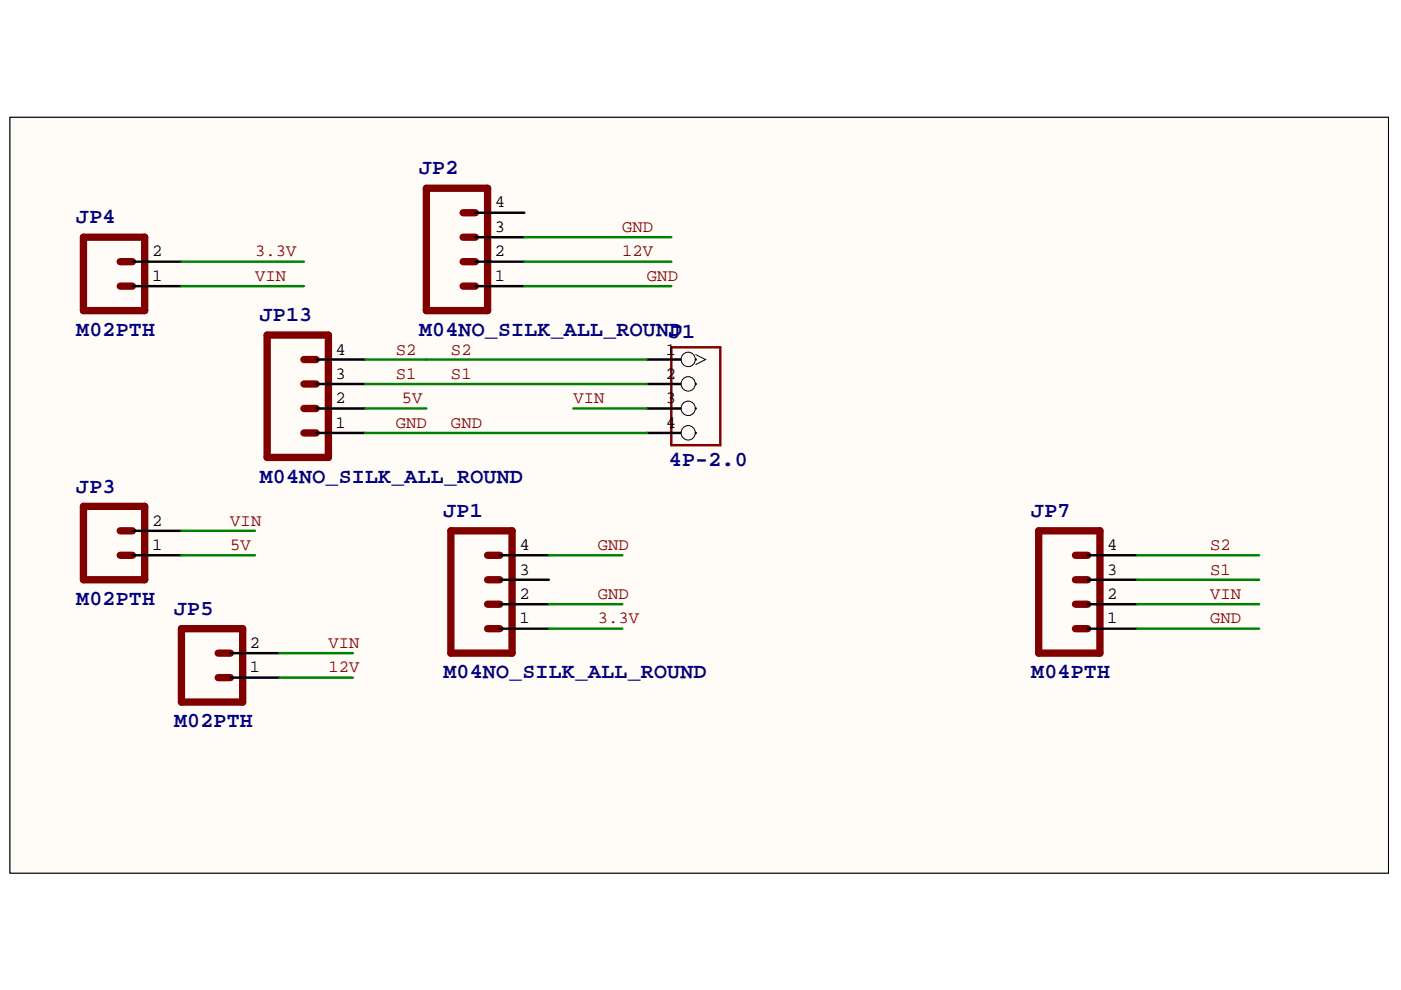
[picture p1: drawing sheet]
<?xml version="1.0" encoding="utf-8"?>
<!DOCTYPE eagle SYSTEM "eagle.dtd">
<!--
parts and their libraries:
SparkFun-Connectors: Licensing: Creative Commons ShareAlike 4.0 International - https://creativecommons.org/licenses/by-sa/4.0
-->
<eagle version="7.5.0">
<drawing>
<settings>
<setting alwaysvectorfont="no"/>
<setting verticaltext="up"/>
</settings>
<grid distance="0.1" unitdist="inch" unit="inch" style="lines" multiple="1" display="no" altdistance="0.01" altunitdist="inch" altunit="inch"/>
<schematic xreflabel="%F%N/%S.%C%R" xrefpart="/%S.%C%R">
<libraries>
<library name="SparkFun-Connectors">
<symbols>
<symbol name="M04">
<wire x1="1.27" y1="-5.08" x2="-5.08" y2="-5.08" width="0.4064" layer="94"/>
<wire x1="-1.27" y1="2.54" x2="0" y2="2.54" width="0.6096" layer="94"/>
<wire x1="-1.27" y1="0" x2="0" y2="0" width="0.6096" layer="94"/>
<wire x1="-1.27" y1="-2.54" x2="0" y2="-2.54" width="0.6096" layer="94"/>
<wire x1="-5.08" y1="7.62" x2="-5.08" y2="-5.08" width="0.4064" layer="94"/>
<wire x1="1.27" y1="-5.08" x2="1.27" y2="7.62" width="0.4064" layer="94"/>
<wire x1="-5.08" y1="7.62" x2="1.27" y2="7.62" width="0.4064" layer="94"/>
<wire x1="-1.27" y1="5.08" x2="0" y2="5.08" width="0.6096" layer="94"/>
<text x="-5.08" y="-7.62" size="1.778" layer="96">&gt;VALUE</text>
<text x="-5.08" y="8.382" size="1.778" layer="95">&gt;NAME</text>
<pin name="1" x="5.08" y="-2.54" visible="pad" length="middle" direction="pas" swaplevel="1" rot="R180"/>
<pin name="2" x="5.08" y="0" visible="pad" length="middle" direction="pas" swaplevel="1" rot="R180"/>
<pin name="3" x="5.08" y="2.54" visible="pad" length="middle" direction="pas" swaplevel="1" rot="R180"/>
<pin name="4" x="5.08" y="5.08" visible="pad" length="middle" direction="pas" swaplevel="1" rot="R180"/>
</symbol>
<symbol name="M02">
<wire x1="3.81" y1="-2.54" x2="-2.54" y2="-2.54" width="0.4064" layer="94"/>
<wire x1="1.27" y1="2.54" x2="2.54" y2="2.54" width="0.6096" layer="94"/>
<wire x1="1.27" y1="0" x2="2.54" y2="0" width="0.6096" layer="94"/>
<wire x1="-2.54" y1="5.08" x2="-2.54" y2="-2.54" width="0.4064" layer="94"/>
<wire x1="3.81" y1="-2.54" x2="3.81" y2="5.08" width="0.4064" layer="94"/>
<wire x1="-2.54" y1="5.08" x2="3.81" y2="5.08" width="0.4064" layer="94"/>
<text x="-2.54" y="-5.08" size="1.778" layer="96">&gt;VALUE</text>
<text x="-2.54" y="5.842" size="1.778" layer="95">&gt;NAME</text>
<pin name="1" x="7.62" y="0" visible="pad" length="middle" direction="pas" swaplevel="1" rot="R180"/>
<pin name="2" x="7.62" y="2.54" visible="pad" length="middle" direction="pas" swaplevel="1" rot="R180"/>
</symbol>
</symbols>
<devicesets>
<deviceset name="M04" prefix="JP" uservalue="yes">
<gates>
<gate name="G$1" symbol="M04" x="-2.54" y="0"/>
</gates>
<devices>
<device name="PTH" package="1X04">
<connects>
<connect gate="G$1" pin="1" pad="1"/>
<connect gate="G$1" pin="2" pad="2"/>
<connect gate="G$1" pin="3" pad="3"/>
<connect gate="G$1" pin="4" pad="4"/>
</connects>
<technologies>
<technology name=""/>
</technologies>
</device>
<device name="POLAR" package="MOLEX-1X4">
<connects>
<connect gate="G$1" pin="1" pad="1"/>
<connect gate="G$1" pin="2" pad="2"/>
<connect gate="G$1" pin="3" pad="3"/>
<connect gate="G$1" pin="4" pad="4"/>
</connects>
<technologies>
<technology name=""/>
</technologies>
</device>
<device name="SCREW" package="SCREWTERMINAL-3.5MM-4">
<connects>
<connect gate="G$1" pin="1" pad="1"/>
<connect gate="G$1" pin="2" pad="2"/>
<connect gate="G$1" pin="3" pad="3"/>
<connect gate="G$1" pin="4" pad="4"/>
</connects>
<technologies>
<technology name="">
<attribute name="PROD_ID" value="Combine 2x8399" constant="no"/>
</technology>
</technologies>
</device>
<device name="1.27MM" package="1X04-1.27MM">
<connects>
<connect gate="G$1" pin="1" pad="1"/>
<connect gate="G$1" pin="2" pad="2"/>
<connect gate="G$1" pin="3" pad="3"/>
<connect gate="G$1" pin="4" pad="4"/>
</connects>
<technologies>
<technology name=""/>
</technologies>
</device>
<device name="LOCK" package="1X04_LOCK">
<connects>
<connect gate="G$1" pin="1" pad="1"/>
<connect gate="G$1" pin="2" pad="2"/>
<connect gate="G$1" pin="3" pad="3"/>
<connect gate="G$1" pin="4" pad="4"/>
</connects>
<technologies>
<technology name=""/>
</technologies>
</device>
<device name="LOCK_LONGPADS" package="1X04_LOCK_LONGPADS">
<connects>
<connect gate="G$1" pin="1" pad="1"/>
<connect gate="G$1" pin="2" pad="2"/>
<connect gate="G$1" pin="3" pad="3"/>
<connect gate="G$1" pin="4" pad="4"/>
</connects>
<technologies>
<technology name=""/>
</technologies>
</device>
<device name="POLAR_LOCK" package="MOLEX-1X4_LOCK">
<connects>
<connect gate="G$1" pin="1" pad="1"/>
<connect gate="G$1" pin="2" pad="2"/>
<connect gate="G$1" pin="3" pad="3"/>
<connect gate="G$1" pin="4" pad="4"/>
</connects>
<technologies>
<technology name=""/>
</technologies>
</device>
<device name="SMD" package="1X04-SMD">
<connects>
<connect gate="G$1" pin="1" pad="1"/>
<connect gate="G$1" pin="2" pad="2"/>
<connect gate="G$1" pin="3" pad="3"/>
<connect gate="G$1" pin="4" pad="4"/>
</connects>
<technologies>
<technology name=""/>
</technologies>
</device>
<device name="LONGPADS" package="1X04_LONGPADS">
<connects>
<connect gate="G$1" pin="1" pad="1"/>
<connect gate="G$1" pin="2" pad="2"/>
<connect gate="G$1" pin="3" pad="3"/>
<connect gate="G$1" pin="4" pad="4"/>
</connects>
<technologies>
<technology name=""/>
</technologies>
</device>
<device name="1X04_NO_SILK" package="1X04_NO_SILK">
<connects>
<connect gate="G$1" pin="1" pad="1"/>
<connect gate="G$1" pin="2" pad="2"/>
<connect gate="G$1" pin="3" pad="3"/>
<connect gate="G$1" pin="4" pad="4"/>
</connects>
<technologies>
<technology name=""/>
</technologies>
</device>
<device name="JST-PTH" package="JST-4-PTH">
<connects>
<connect gate="G$1" pin="1" pad="1"/>
<connect gate="G$1" pin="2" pad="2"/>
<connect gate="G$1" pin="3" pad="3"/>
<connect gate="G$1" pin="4" pad="4"/>
</connects>
<technologies>
<technology name="">
<attribute name="SKU" value="PRT-09916" constant="no"/>
</technology>
</technologies>
</device>
<device name="SCREW_LOCK" package="SCREWTERMINAL-3.5MM-4_LOCK">
<connects>
<connect gate="G$1" pin="1" pad="1"/>
<connect gate="G$1" pin="2" pad="2"/>
<connect gate="G$1" pin="3" pad="3"/>
<connect gate="G$1" pin="4" pad="4"/>
</connects>
<technologies>
<technology name=""/>
</technologies>
</device>
<device name="SMD2" package="1X04-1MM-RA">
<connects>
<connect gate="G$1" pin="1" pad="1"/>
<connect gate="G$1" pin="2" pad="2"/>
<connect gate="G$1" pin="3" pad="3"/>
<connect gate="G$1" pin="4" pad="4"/>
</connects>
<technologies>
<technology name=""/>
</technologies>
</device>
<device name="SMD_STRAIGHT_COMBO" package="1X04_SMD_STRAIGHT_COMBO">
<connects>
<connect gate="G$1" pin="1" pad="1"/>
<connect gate="G$1" pin="2" pad="2"/>
<connect gate="G$1" pin="3" pad="3"/>
<connect gate="G$1" pin="4" pad="4"/>
</connects>
<technologies>
<technology name="">
<attribute name="PROD_ID" value="CONN-08511"/>
<attribute name="VALUE" value="1X04_SMD_STRAIGHT_COMBO"/>
</technology>
</technologies>
</device>
<device name="SMD_LONG" package="1X04-SMD_LONG">
<connects>
<connect gate="G$1" pin="1" pad="1"/>
<connect gate="G$1" pin="2" pad="2"/>
<connect gate="G$1" pin="3" pad="3"/>
<connect gate="G$1" pin="4" pad="4"/>
</connects>
<technologies>
<technology name=""/>
</technologies>
</device>
<device name="JST-PTH-VERT" package="JST-4-PTH-VERT">
<connects>
<connect gate="G$1" pin="1" pad="1"/>
<connect gate="G$1" pin="2" pad="2"/>
<connect gate="G$1" pin="3" pad="3"/>
<connect gate="G$1" pin="4" pad="4"/>
</connects>
<technologies>
<technology name=""/>
</technologies>
</device>
<device name="SMD_RA_FEMALE" package="1X04_SMD_RA_FEMALE">
<connects>
<connect gate="G$1" pin="1" pad="1"/>
<connect gate="G$1" pin="2" pad="2"/>
<connect gate="G$1" pin="3" pad="3"/>
<connect gate="G$1" pin="4" pad="4"/>
</connects>
<technologies>
<technology name=""/>
</technologies>
</device>
<device name="JST" package="1X04-1.5MM_JST">
<connects>
<connect gate="G$1" pin="1" pad="1"/>
<connect gate="G$1" pin="2" pad="2"/>
<connect gate="G$1" pin="3" pad="3"/>
<connect gate="G$1" pin="4" pad="4"/>
</connects>
<technologies>
<technology name=""/>
</technologies>
</device>
<device name="NO_SILK_ALL_ROUND" package="1X04_NO_SILK_ALL_ROUND">
<connects>
<connect gate="G$1" pin="1" pad="1"/>
<connect gate="G$1" pin="2" pad="2"/>
<connect gate="G$1" pin="3" pad="3"/>
<connect gate="G$1" pin="4" pad="4"/>
</connects>
<technologies>
<technology name=""/>
</technologies>
</device>
</devices>
</deviceset>
<deviceset name="M02" prefix="JP" uservalue="yes">
<gates>
<gate name="G$1" symbol="M02" x="-2.54" y="0"/>
</gates>
<devices>
<device name="PTH" package="1X02">
<connects>
<connect gate="G$1" pin="1" pad="1"/>
<connect gate="G$1" pin="2" pad="2"/>
</connects>
<technologies>
<technology name=""/>
</technologies>
</device>
<device name="POLAR" package="MOLEX-1X2">
<connects>
<connect gate="G$1" pin="1" pad="1"/>
<connect gate="G$1" pin="2" pad="2"/>
</connects>
<technologies>
<technology name=""/>
</technologies>
</device>
<device name="3.5MM" package="SCREWTERMINAL-3.5MM-2">
<connects>
<connect gate="G$1" pin="1" pad="1"/>
<connect gate="G$1" pin="2" pad="2"/>
</connects>
<technologies>
<technology name="">
<attribute name="PROD_ID" value="CONN-08399" constant="no"/>
</technology>
</technologies>
</device>
<device name="-JST-2MM-SMT" package="JST-2-SMD">
<connects>
<connect gate="G$1" pin="1" pad="2"/>
<connect gate="G$1" pin="2" pad="1"/>
</connects>
<technologies>
<technology name="">
<attribute name="PROD_ID" value="CONN-11443"/>
</technology>
</technologies>
</device>
<device name="PTH2" package="1X02_BIG">
<connects>
<connect gate="G$1" pin="1" pad="P$1"/>
<connect gate="G$1" pin="2" pad="P$2"/>
</connects>
<technologies>
<technology name=""/>
</technologies>
</device>
<device name="4UCON-15767" package="JST-2-SMD-VERT">
<connects>
<connect gate="G$1" pin="1" pad="GND"/>
<connect gate="G$1" pin="2" pad="VCC"/>
</connects>
<technologies>
<technology name=""/>
</technologies>
</device>
<device name="ROCKER" package="R_SW_TH">
<connects>
<connect gate="G$1" pin="1" pad="P$3"/>
<connect gate="G$1" pin="2" pad="P$4"/>
</connects>
<technologies>
<technology name=""/>
</technologies>
</device>
<device name="5MM" package="SCREWTERMINAL-5MM-2">
<connects>
<connect gate="G$1" pin="1" pad="1"/>
<connect gate="G$1" pin="2" pad="2"/>
</connects>
<technologies>
<technology name="">
<attribute name="STOREFRONT_ID" value="PRT-08432" constant="no"/>
</technology>
</technologies>
</device>
<device name="LOCK" package="1X02_LOCK">
<connects>
<connect gate="G$1" pin="1" pad="1"/>
<connect gate="G$1" pin="2" pad="2"/>
</connects>
<technologies>
<technology name=""/>
</technologies>
</device>
<device name="POLAR_LOCK" package="MOLEX-1X2_LOCK">
<connects>
<connect gate="G$1" pin="1" pad="1"/>
<connect gate="G$1" pin="2" pad="2"/>
</connects>
<technologies>
<technology name=""/>
</technologies>
</device>
<device name="LOCK_LONGPADS" package="1X02_LOCK_LONGPADS">
<connects>
<connect gate="G$1" pin="1" pad="1"/>
<connect gate="G$1" pin="2" pad="2"/>
</connects>
<technologies>
<technology name=""/>
</technologies>
</device>
<device name="3.5MM_LOCK" package="SCREWTERMINAL-3.5MM-2_LOCK">
<connects>
<connect gate="G$1" pin="1" pad="1"/>
<connect gate="G$1" pin="2" pad="2"/>
</connects>
<technologies>
<technology name="">
<attribute name="PROD_ID" value="CONN-08399" constant="no"/>
</technology>
</technologies>
</device>
<device name="PTH3" package="1X02_LONGPADS">
<connects>
<connect gate="G$1" pin="1" pad="1"/>
<connect gate="G$1" pin="2" pad="2"/>
</connects>
<technologies>
<technology name=""/>
</technologies>
</device>
<device name="1X02_NO_SILK" package="1X02_NO_SILK">
<connects>
<connect gate="G$1" pin="1" pad="1"/>
<connect gate="G$1" pin="2" pad="2"/>
</connects>
<technologies>
<technology name=""/>
</technologies>
</device>
<device name="JST-PTH-2" package="JST-2-PTH">
<connects>
<connect gate="G$1" pin="1" pad="1"/>
<connect gate="G$1" pin="2" pad="2"/>
</connects>
<technologies>
<technology name="">
<attribute name="PROD_ID" value="CONN-09863" constant="no"/>
<attribute name="SKU" value="PRT-09914" constant="no"/>
</technology>
</technologies>
</device>
<device name="PTH4" package="1X02_XTRA_BIG">
<connects>
<connect gate="G$1" pin="1" pad="1"/>
<connect gate="G$1" pin="2" pad="2"/>
</connects>
<technologies>
<technology name=""/>
</technologies>
</device>
<device name="POGO_PIN_HOLES_ONLY" package="1X02_PP_HOLES_ONLY">
<connects>
<connect gate="G$1" pin="1" pad="1"/>
<connect gate="G$1" pin="2" pad="2"/>
</connects>
<technologies>
<technology name=""/>
</technologies>
</device>
<device name="3.5MM-NO_SILK" package="SCREWTERMINAL-3.5MM-2-NS">
<connects>
<connect gate="G$1" pin="1" pad="1"/>
<connect gate="G$1" pin="2" pad="2"/>
</connects>
<technologies>
<technology name="">
<attribute name="PROD_ID" value="CONN-08399" constant="no"/>
</technology>
</technologies>
</device>
<device name="-JST-2-PTH-NO_SILK" package="JST-2-PTH-NS">
<connects>
<connect gate="G$1" pin="1" pad="1"/>
<connect gate="G$1" pin="2" pad="2"/>
</connects>
<technologies>
<technology name=""/>
</technologies>
</device>
<device name="JST-PTH-2-KIT" package="JST-2-PTH-KIT">
<connects>
<connect gate="G$1" pin="1" pad="1"/>
<connect gate="G$1" pin="2" pad="2"/>
</connects>
<technologies>
<technology name=""/>
</technologies>
</device>
<device name="SPRING-2.54-RA" package="SPRINGTERMINAL-2.54MM-2">
<connects>
<connect gate="G$1" pin="1" pad="1"/>
<connect gate="G$1" pin="2" pad="2"/>
</connects>
<technologies>
<technology name=""/>
</technologies>
</device>
<device name="2.54MM_SCREWTERM" package="1X02_2.54_SCREWTERM">
<connects>
<connect gate="G$1" pin="1" pad="P1"/>
<connect gate="G$1" pin="2" pad="P2"/>
</connects>
<technologies>
<technology name=""/>
</technologies>
</device>
<device name="JST-PTH-VERT" package="JST-2-PTH-VERT">
<connects>
<connect gate="G$1" pin="1" pad="1"/>
<connect gate="G$1" pin="2" pad="2"/>
</connects>
<technologies>
<technology name=""/>
</technologies>
</device>
</devices>
</deviceset>
</devicesets>
</library>
<library name="Seeed-OPL-Connector">
<symbols>
<symbol name="GROVE-CONNECTOR-DIP">
<wire x1="-1.27" y1="5.08" x2="3.81" y2="5.08" width="0.254" layer="94"/>
<wire x1="3.81" y1="5.08" x2="3.81" y2="-5.08" width="0.254" layer="94"/>
<wire x1="3.81" y1="-5.08" x2="-1.27" y2="-5.08" width="0.254" layer="94"/>
<wire x1="-1.27" y1="-5.08" x2="-1.27" y2="5.08" width="0.254" layer="94"/>
<text x="-6.35" y="6.35" size="1.27" layer="95" ratio="10">&gt;name</text>
<text x="0" y="6.35" size="1.27" layer="96" ratio="10">&gt;value</text>
<pin name="1" x="-3.81" y="3.81" visible="pad" length="middle" function="dotclk"/>
<pin name="2" x="-3.81" y="1.27" visible="pad" length="middle" function="dot"/>
<pin name="3" x="-3.81" y="-1.27" visible="pad" length="middle" function="dot"/>
<pin name="4" x="-3.81" y="-3.81" visible="pad" length="middle" function="dot"/>
</symbol>
</symbols>
<devicesets>
<deviceset name="GROVE-CONNECTOR-DIP(4P-2.0)" prefix="J" uservalue="yes">
<gates>
<gate name="G$1" symbol="GROVE-CONNECTOR-DIP" x="0" y="0"/>
</gates>
<devices>
<device name="" package="HW4-2.0">
<connects>
<connect gate="G$1" pin="1" pad="1"/>
<connect gate="G$1" pin="2" pad="2"/>
<connect gate="G$1" pin="3" pad="3"/>
<connect gate="G$1" pin="4" pad="4"/>
</connects>
<technologies>
<technology name="">
<attribute name="VALUE" value="4P-2.0" constant="no"/>
</technology>
</technologies>
</device>
</devices>
</deviceset>
</devicesets>
</library>
</libraries>
<attributes>
</attributes>
<variantdefs>
</variantdefs>
<classes>
<class number="0" name="default" width="0" drill="0">
</class>
</classes>
<parts>
<part name="J1" library="Seeed-OPL-Connector" deviceset="GROVE-CONNECTOR-DIP(4P-2.0)" device="" value="4P-2.0"/>
<part name="JP13" library="SparkFun-Connectors" deviceset="M04" device="NO_SILK_ALL_ROUND"/>
<part name="JP1" library="SparkFun-Connectors" deviceset="M04" device="NO_SILK_ALL_ROUND"/>
<part name="JP2" library="SparkFun-Connectors" deviceset="M04" device="NO_SILK_ALL_ROUND"/>
<part name="JP3" library="SparkFun-Connectors" deviceset="M02" device="PTH"/>
<part name="JP4" library="SparkFun-Connectors" deviceset="M02" device="PTH"/>
<part name="JP5" library="SparkFun-Connectors" deviceset="M02" device="PTH"/>
<part name="JP7" library="SparkFun-Connectors" deviceset="M04" device="PTH"/>
</parts>
<sheets>
<sheet>
<plain>
</plain>
<instances>
<instance part="J1" gate="G$1" x="49.53" y="85.09"/>
<instance part="JP13" gate="G$1" x="11.43" y="83.82"/>
<instance part="JP1" gate="G$1" x="30.48" y="63.5"/>
<instance part="JP2" gate="G$1" x="27.94" y="99.06"/>
<instance part="JP3" gate="G$1" x="-10.16" y="68.58"/>
<instance part="JP4" gate="G$1" x="-10.16" y="96.52"/>
<instance part="JP5" gate="G$1" x="0" y="55.88"/>
<instance part="JP7" gate="G$1" x="91.44" y="63.5"/>
</instances>
<busses>
</busses>
<nets>
<net name="GND" class="0">
<segment>
<pinref part="JP13" gate="G$1" pin="1"/>
<wire x1="16.51" y1="81.28" x2="22.86" y2="81.28" width="0.1524" layer="91"/>
</segment>
<segment>
<wire x1="33.02" y1="96.52" x2="48.26" y2="96.52" width="0.1524" layer="91"/>
<label x="45.72" y="96.52" size="1.778" layer="95"/>
<pinref part="JP2" gate="G$1" pin="1"/>
</segment>
<segment>
<wire x1="33.02" y1="101.6" x2="48.26" y2="101.6" width="0.1524" layer="91"/>
<label x="43.18" y="101.6" size="1.778" layer="95"/>
<pinref part="JP2" gate="G$1" pin="3"/>
</segment>
<segment>
<wire x1="45.72" y1="81.28" x2="22.86" y2="81.28" width="0.1524" layer="91"/>
<pinref part="J1" gate="G$1" pin="4"/>
<label x="25.4" y="81.28" size="1.778" layer="95"/>
</segment>
<segment>
<pinref part="JP1" gate="G$1" pin="4"/>
<wire x1="35.56" y1="68.58" x2="43.18" y2="68.58" width="0.1524" layer="91"/>
<label x="40.64" y="68.58" size="1.778" layer="95"/>
</segment>
<segment>
<pinref part="JP1" gate="G$1" pin="2"/>
<wire x1="35.56" y1="63.5" x2="43.18" y2="63.5" width="0.1524" layer="91"/>
<label x="40.64" y="63.5" size="1.778" layer="95"/>
</segment>
<segment>
<pinref part="JP7" gate="G$1" pin="1"/>
<wire x1="96.52" y1="60.96" x2="109.22" y2="60.96" width="0.1524" layer="91"/>
<label x="104.14" y="60.96" size="1.778" layer="95"/>
</segment>
</net>
<net name="5V" class="0">
<segment>
<pinref part="JP13" gate="G$1" pin="2"/>
<wire x1="16.51" y1="83.82" x2="22.86" y2="83.82" width="0.1524" layer="91"/>
<label x="20.32" y="83.82" size="1.778" layer="95"/>
</segment>
<segment>
<pinref part="JP3" gate="G$1" pin="1"/>
<wire x1="-2.54" y1="68.58" x2="5.08" y2="68.58" width="0.1524" layer="91"/>
<label x="2.54" y="68.58" size="1.778" layer="95"/>
</segment>
</net>
<net name="S1" class="0">
<segment>
<pinref part="JP13" gate="G$1" pin="3"/>
<wire x1="16.51" y1="86.36" x2="22.86" y2="86.36" width="0.1524" layer="91"/>
</segment>
<segment>
<wire x1="45.72" y1="86.36" x2="22.86" y2="86.36" width="0.1524" layer="91"/>
<pinref part="J1" gate="G$1" pin="2"/>
<label x="25.4" y="86.36" size="1.778" layer="95"/>
</segment>
<segment>
<pinref part="JP7" gate="G$1" pin="3"/>
<wire x1="96.52" y1="66.04" x2="109.22" y2="66.04" width="0.1524" layer="91"/>
<label x="104.14" y="66.04" size="1.778" layer="95"/>
</segment>
</net>
<net name="S2" class="0">
<segment>
<pinref part="JP13" gate="G$1" pin="4"/>
<wire x1="16.51" y1="88.9" x2="22.86" y2="88.9" width="0.1524" layer="91"/>
</segment>
<segment>
<wire x1="45.72" y1="88.9" x2="22.86" y2="88.9" width="0.1524" layer="91"/>
<pinref part="J1" gate="G$1" pin="1"/>
<label x="25.4" y="88.9" size="1.778" layer="95"/>
</segment>
<segment>
<pinref part="JP7" gate="G$1" pin="4"/>
<wire x1="96.52" y1="68.58" x2="109.22" y2="68.58" width="0.1524" layer="91"/>
<label x="104.14" y="68.58" size="1.778" layer="95"/>
</segment>
</net>
<net name="3.3V" class="0">
<segment>
<pinref part="JP1" gate="G$1" pin="1"/>
<wire x1="35.56" y1="60.96" x2="43.18" y2="60.96" width="0.1524" layer="91"/>
<label x="40.64" y="60.96" size="1.778" layer="95"/>
</segment>
<segment>
<pinref part="JP4" gate="G$1" pin="2"/>
<wire x1="-2.54" y1="99.06" x2="10.16" y2="99.06" width="0.1524" layer="91"/>
<label x="5.08" y="99.06" size="1.778" layer="95"/>
</segment>
</net>
<net name="12V" class="0">
<segment>
<wire x1="33.02" y1="99.06" x2="48.26" y2="99.06" width="0.1524" layer="91"/>
<label x="43.18" y="99.06" size="1.778" layer="95"/>
<pinref part="JP2" gate="G$1" pin="2"/>
</segment>
<segment>
<pinref part="JP5" gate="G$1" pin="1"/>
<wire x1="7.62" y1="55.88" x2="15.24" y2="55.88" width="0.1524" layer="91"/>
<label x="12.7" y="55.88" size="1.778" layer="95"/>
</segment>
</net>
<net name="VIN" class="0">
<segment>
<pinref part="J1" gate="G$1" pin="3"/>
<wire x1="45.72" y1="83.82" x2="38.1" y2="83.82" width="0.1524" layer="91"/>
<label x="38.1" y="83.82" size="1.778" layer="95"/>
</segment>
<segment>
<pinref part="JP3" gate="G$1" pin="2"/>
<wire x1="-2.54" y1="71.12" x2="5.08" y2="71.12" width="0.1524" layer="91"/>
<label x="2.54" y="71.12" size="1.778" layer="95"/>
</segment>
<segment>
<pinref part="JP5" gate="G$1" pin="2"/>
<wire x1="7.62" y1="58.42" x2="15.24" y2="58.42" width="0.1524" layer="91"/>
<label x="12.7" y="58.42" size="1.778" layer="95"/>
</segment>
<segment>
<pinref part="JP4" gate="G$1" pin="1"/>
<wire x1="-2.54" y1="96.52" x2="10.16" y2="96.52" width="0.1524" layer="91"/>
<label x="5.08" y="96.52" size="1.778" layer="95"/>
</segment>
<segment>
<pinref part="JP7" gate="G$1" pin="2"/>
<wire x1="96.52" y1="63.5" x2="109.22" y2="63.5" width="0.1524" layer="91"/>
<label x="104.14" y="63.5" size="1.778" layer="95"/>
</segment>
</net>
</nets>
</sheet>
</sheets>
</schematic>
</drawing>
</eagle>
